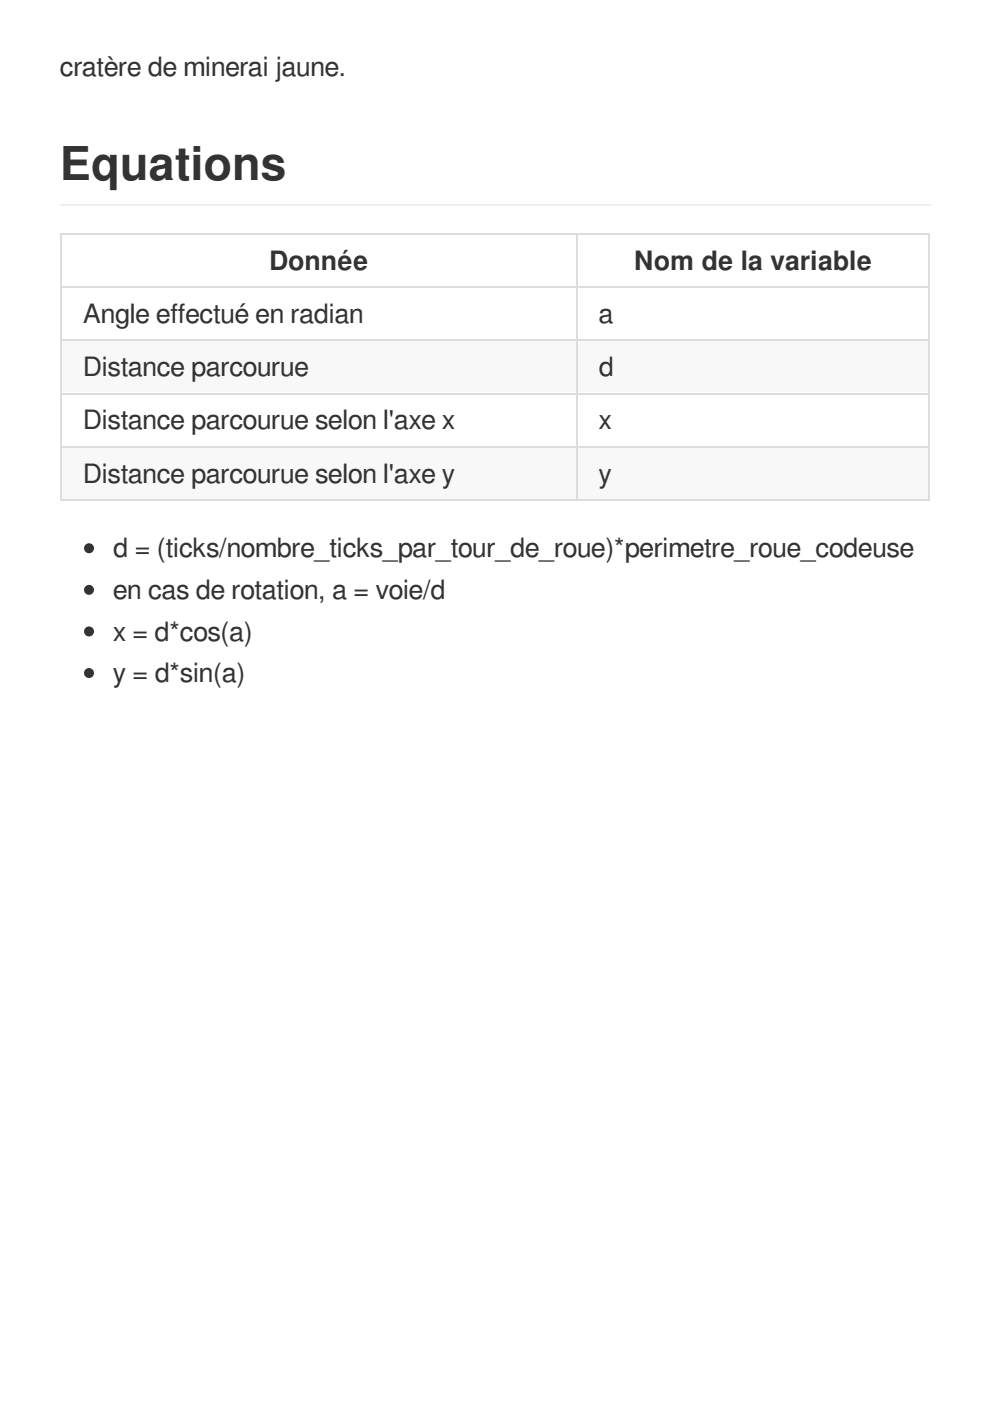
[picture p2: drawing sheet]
<svg xmlns="http://www.w3.org/2000/svg" width="210mm" height="297mm" viewBox="0 0 210 297" stroke-linecap="round" stroke-linejoin="round" font-family="sans-serif">
<path d="M12.7 43.6h184.5" fill="none" stroke="#eee" stroke-width=".35"/>
<g fill="#fff">
<path d="M12.7 49.4h109.4v11.3h-109.4z"/>
<path d="M122.1 49.4h74.7v11.3h-74.7z"/>
<path d="M12.7 60.7h109.4v11.3h-109.4z"/>
<path d="M122.1 60.7h74.7v11.3h-74.7z"/>
</g>
<g fill="#f8f8f8">
<path d="M12.7 72h109.4v11.3h-109.4z"/>
<path d="M122.1 72h74.7v11.3h-74.7z"/>
</g>
<g fill="#fff">
<path d="M12.7 83.3h109.4v11.2h-109.4z"/>
<path d="M122.1 83.3h74.7v11.2h-74.7z"/>
</g>
<g fill="#f8f8f8">
<path d="M12.7 94.5h109.4v11.3h-109.4z"/>
<path d="M122.1 94.5h74.7v11.3h-74.7z"/>
</g>
<path d="M12.7 49.6h184.5M12.9 49.4v56.8M122.2 49.4v56.8M197 49.4v56.8M12.7 72.1h184.5M12.7 60.9h184.5M12.7 94.7h184.5M12.7 83.4h184.5M12.7 106h184.5" fill="none" stroke="#ddd" stroke-width=".35"/>
<g fill="#333" stroke="#333" stroke-width=".35">
<circle cx="18.9" cy="116.2" r=".88"/>
<circle cx="18.9" cy="125.1" r=".88"/>
<circle cx="18.9" cy="133.9" r=".88"/>
<circle cx="18.9" cy="142.7" r=".88"/>
</g>
<text font-size="9.9" fill="#333" x="12.7" y="38.1">Equations</text>
<g font-size="5.6" fill="#333">
<text x="12.7" y="16.2">cratère de minerai jaune.</text>
<text x="57" y="57.1">Donnée</text>
<text x="134.4" y="57.1">Nom de la variable</text>
<text x="17.6" y="68.4">Angle effectué en radian</text>
<text x="127" y="68.4">a</text>
<text x="17.6" y="79.7">Distance parcourue</text>
<text x="127" y="79.7">d</text>
<text x="17.6" y="91">Distance parcourue selon l'axe x</text>
<text x="127" y="91">x</text>
<text x="17.6" y="102.3">Distance parcourue selon l'axe y</text>
<text x="127" y="102.3">y</text>
<text x="24" y="118.2">d = (ticks/nombre_ticks_par_tour_de_roue)*perimetre_roue_codeuse</text>
<text x="24" y="127">en cas de rotation, a = voie/d</text>
<text x="24" y="135.8">x = d*cos(a)</text>
<text x="24" y="144.6">y = d*sin(a)</text>
</g>
</svg>
